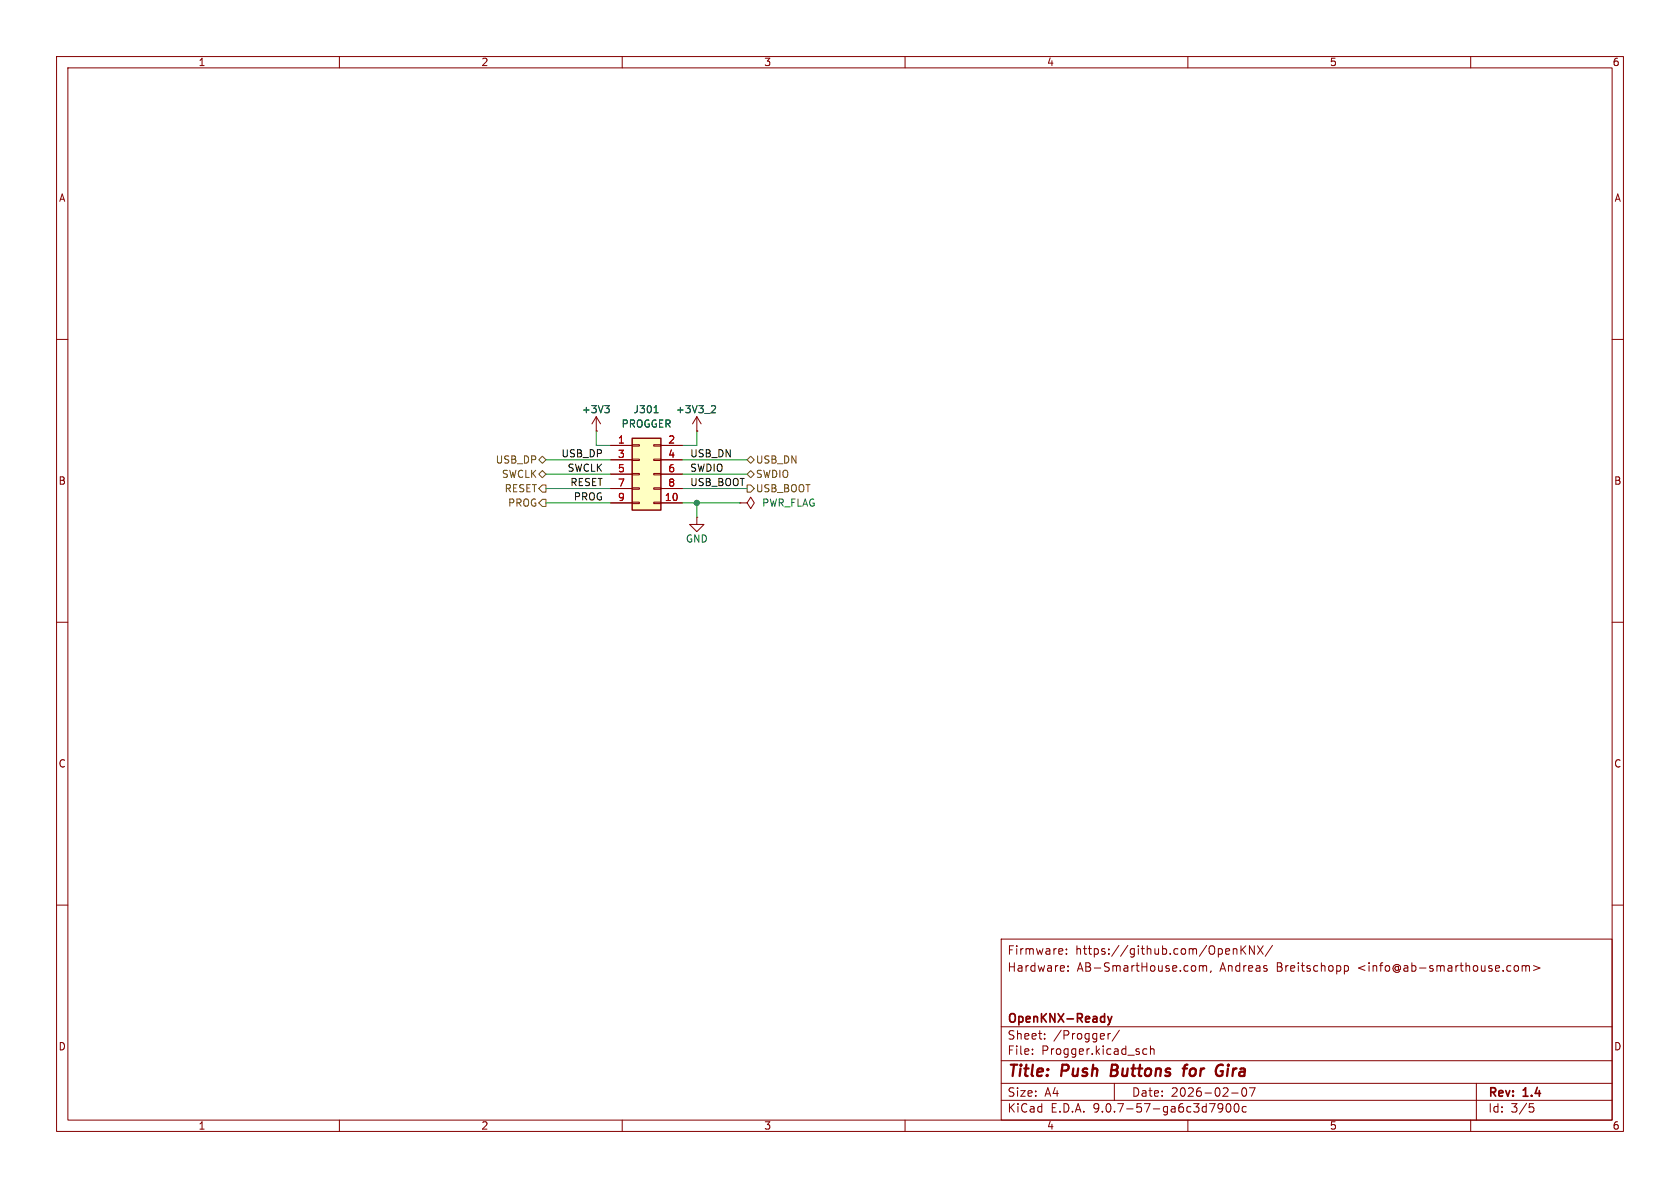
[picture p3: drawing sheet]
<svg xmlns="http://www.w3.org/2000/svg" width="297mm" height="210mm" viewBox="0 0 297 210" stroke-linecap="round" stroke-linejoin="round" font-family="sans-serif">
<g fill="none" stroke="#840000" stroke-width=".18">
<path d="M10 10h277v190h-277zM12 12h273v186h-273zM60 10v2M110 10v2M160 10v2M210 10v2M260 10v2M10 60h2M105.4 76.2h.1M105.4 73.7l.8 1.2M105.4 73.7l-.8 1.2M105.4 73.7v2.5"/>
<path d="M285 60h2M123.2 91.4v1.3h1.3l-1.3 1.3-1.3-1.3h1.3M123.2 91.4h.1M130.8 88.9h1.3l.6-1 .6 1-.6 1-.6-1M130.8 88.9h.1M10 110h2M285 110h2M10 160h2M177 166h108v32h-108zM187.8 167.8l.1 .3-.7 .1M188.5 168.6v.1M188.5 167.8v.1"/>
<path d="M188.8 171.6v.1M188.8 170.8v.1M211.1 170.7l.3 .3v.4l-.3 .3M212 170.8l.5-.1 .2 .2M212 170.7v1M212.7 170.9l.2-.2 .3 .1 .1 .9M212.7 170.9v.8M214.1 171.6l-.1 .3M218 167.8l.2-.1 .4 .1 .1 .9M218 167.7v1M219.4 167.2v1.5M219.6 167.8l.6 .9"/>
<path d="M220.2 167.2l-.8 .9M221.7 167.2v1.5l-.8-1.5v1.5M222.3 167.2l1 1.5M223.3 167.2l-1 1.5M225 167.1l-1.3 2M237.7 170.8l.4-.1 .3 .3v.4l-.2 .2h-.5M237.7 170.7v1.5M267.8 170.8l.4-.1 .3 .3v.4l-.3 .3-.4-.1-.1-.2v-.4zM269.1 170.8l.4-.1 .2 .2M269.1 170.7v1M269.7 170.9l.3-.2 .3 .1 .1 .9M269.7 170.9v.8"/>
<path d="M271.1 170.7l1.1 .4-1.1 .5M285 160h2M60 198v2M110 198v2M160 198v2M177 194.5h108M177 191.5h108M177 187.5h108M177 181.5h108M182.5 186.3v.1M182.5 185.5v.1M184.7 183.6v.1"/>
<path d="M184.7 182.8v.1M195.9 182.7v1M196.3 182.7l-.3 .1-.1 .2M197 191.5v3M197.9 182.1l-1.3 2M202.7 185.5l-.4-.1-.3 .3v.4l.2 .2h.5M203.4 185.5l.2-.1 .4 .1v.9M203.4 184.9v1.5M210 198v2M216.2 195.7l-.3 .3h-.3l-.3-.3 .2-.5 .4-.1 .2 .1a.99 .99 0 0 1-.4 1.4h-.2M216.9 195.2l.2-.1a.81 .81 0 0 1 .6 .6 .81 .81 0 0 1-.3 .8l-.2 .1a.81 .81 0 0 1-.3-1.4zM217.7 193.2h1.2"/>
<path d="M218.3 195.2l.2-.1a.81 .81 0 0 1 .6 .6 .81 .81 0 0 1-.3 .8l-.1 .1a.81 .81 0 0 1-.4-1.4zM219.7 192.4l.2-.1a.81 .81 0 0 1 .6 .6 .81 .81 0 0 1-.3 .8l-.2 .1a.81 .81 0 0 1-.3-1.4zM220.3 195.7l-.4-.1-.3 .3v.4l.1 .2h.6M220.9 192.3h1l-.7 1.5M260 198v2M261 191.5v6.5M270.4 195.1h.7M270.5 195.7h.4l.3 .3-.2 .5-.5 .1"/>
</g>
<path d="M196.6 188.2l-.3 2h.8M209.1 188.9h.7M209.9 188.2l-.4 .1-.1 .2-.2 1.7M215.7 188.2l.5 .1M215.8 189.4h.4l-.1 .6-.4 .2" fill="none" stroke="#840000" stroke-width=".4"/>
<path d="M195.8 179.7l.4 1M196.6 179.7l-.4 1M196.2 180.7l-.1 .3-.3 .2" fill="none" stroke="#840000" stroke-width=".3"/>
<path d="M106.9 71.7h.8l-.4 .5M107.5 72.2l.2 .2v.3l-.2 .3" fill="none" stroke="#006464" stroke-width=".18"/>
<path d="M111.8 77.5h5v12.7h-5z" fill="#ffffc2"/>
<path d="M111.8 77.5h5v12.7h-5z" fill="none" stroke="#840000" stroke-width=".25"/>
<g fill="none" stroke="#840000" stroke-width=".18">
<path d="M105.4 76.2h.1M107.9 78.7h3.9M111.8 78.6h1.2v.3h-1.2zM115.6 78.6h1.2v.3h-1.2zM116.8 78.7h3.8M123.2 76.2h.1M123.2 73.7l-.8 1.2M123.2 73.7l.8 1.2M123.2 73.7v2.5M107.9 81.3h3.9M107.9 83.8h3.9M107.9 86.4h3.9"/>
<path d="M107.9 88.9h3.9M111.8 81.2h1.2v.2h-1.2zM111.8 83.7h1.2v.2h-1.2zM111.8 86.2h1.2v.3h-1.2zM111.8 88.8h1.2v.2h-1.2zM115.6 81.2h1.2v.2h-1.2zM115.6 83.7h1.2v.2h-1.2zM115.6 86.2h1.2v.3h-1.2zM115.6 88.8h1.2v.2h-1.2zM116.8 81.3h3.8M116.8 83.8h3.8M116.8 86.4h3.8"/>
<path d="M116.8 88.9h3.8"/>
</g>
<path d="M106.9 71.7h.8l-.4 .5M107.5 72.2l.2 .2v.3l-.2 .3M115.6 73h.8M126 71.7l.4 .1 .1 .3-.8 .9h.8" fill="none" stroke="#006464" stroke-width=".18"/>
<path d="M95.2 81.3l.7-.7 .6 .7-.6 .6zM95.2 83.8l.7-.6 .6 .6-.6 .7zM95.9 85.7h.6v1.3h-.6l-.7-.6zM95.9 88.3h.6v1.2h-.6l-.7-.6zM132.1 83.8l.6-.6 .6 .6-.6 .7zM132.1 85.7h.6l.6 .7-.6 .6h-.6zM132.1 81.3l.6-.7 .6 .7-.6 .6z" fill="none" stroke="#725600" stroke-width=".18"/>
<path d="M105.4 76.2v2.5h2.5M123.2 76.2v2.5h-2.6M96.5 88.9h11.4M96.5 83.8h11.4M96.5 81.3h11.4M96.5 86.4h11.4M120.6 88.9h10.2M120.6 83.8h11.5M120.6 81.3h11.5M120.6 86.4h11.5M123.2 88.9v2.5" fill="none" stroke="#009600" stroke-width=".18"/>
<circle cx="123.2" cy="88.9" r=".46" fill="#009600" stroke="#009600" stroke-width=".18"/>
<g font-size="2.8" fill="#840000">
<text x="178" y="190.9">Title:</text>
<text x="187.7" y="190.9">Push</text>
<text x="197.2" y="190.9">Buttons</text>
<text x="210.9" y="190.9">for</text>
<text x="217.4" y="190.9">Gira</text>
</g>
<g font-size="2.1" fill="#840000">
<text x="178" y="172">Hardware:</text>
<text x="178" y="169">Firmware:</text>
<text x="190.1" y="169">https://github.com/OpenKNX/</text>
<text x="190.4" y="172">AB-SmartHouse.com,</text>
<text x="215.7" y="172">Andreas</text>
<text x="225.8" y="172">Breitschopp</text>
<text x="240.3" y="172">&lt;info@ab-smarthouse.com&gt;</text>
<text x="178" y="184">Sheet:</text>
<text x="178" y="181.2">OpenKNX-Ready</text>
<text x="186.2" y="184">/Progger/</text>
<text x="178" y="186.7">File:</text>
<text x="184.1" y="186.7">Progger.kicad_sch</text>
<text x="178" y="196.9">KiCad</text>
<text x="178" y="194.1">Size:</text>
<text x="184.7" y="194.1">A4</text>
<text x="185.7" y="196.9">E.D.A.</text>
<text x="193.3" y="196.9">9.0.7-57-ga6c3d7900c</text>
<text x="200" y="194.1">Date:</text>
<text x="207" y="194.1">2026-02-07</text>
<text x="263" y="194.3">Rev:</text>
<text x="263" y="196.9">Id:</text>
<text x="267.1" y="196.9">3/5</text>
<text x="269.4" y="194.3">1.4</text>
</g>
<g font-size="1.8" fill="#840000">
<text x="35" y="11.9">1</text>
<text x="85" y="11.9">2</text>
<text x="135" y="11.9">3</text>
<text x="185" y="11.9">4</text>
<text x="235" y="11.9">5</text>
<text x="285" y="11.9">6</text>
<text x="10.3" y="35.9">A</text>
<text x="285.3" y="35.9">A</text>
<text x="10.3" y="85.9">B</text>
<text x="285.3" y="85.9">B</text>
<text x="10.3" y="135.9">C</text>
<text x="285.3" y="135.9">C</text>
<text x="10.3" y="185.9">D</text>
<text x="285.3" y="185.9">D</text>
<text x="35" y="199.9">1</text>
<text x="85" y="199.9">2</text>
<text x="135" y="199.9">3</text>
<text x="185" y="199.9">4</text>
<text x="235" y="199.9">5</text>
<text x="285" y="199.9">6</text>
</g>
<g font-size="1.8" fill="#006464">
<text x="102.8" y="73.3">+3V3</text>
<text x="109.8" y="75.8">PROGGER</text>
<text x="111.9" y="73.3">J301</text>
<text x="119.4" y="73.3">+3V3_2</text>
<text x="134.6" y="89.8">PWR_FLAG</text>
<text x="121.2" y="96.1">GND</text>
</g>
<g font-size="1.8" fill="#725600">
<text x="87.5" y="82.1">USB_DP</text>
<text x="133.5" y="82.1">USB_DN</text>
<text x="88.6" y="84.7">SWCLK</text>
<text x="89.1" y="87.2">RESET</text>
<text x="89.7" y="89.8">PROG</text>
<text x="133.5" y="84.7">SWDIO</text>
<text x="133.5" y="87.2">USB_BOOT</text>
</g>
<g font-size="1.8" fill="#0f0f0f">
<text x="99.2" y="80.9">USB_DP</text>
<text x="100.2" y="83.5">SWCLK</text>
<text x="121.9" y="83.5">SWDIO</text>
<text x="121.9" y="80.9">USB_DN</text>
<text x="100.7" y="86">RESET</text>
<text x="101.3" y="88.6">PROG</text>
<text x="121.9" y="86">USB_BOOT</text>
</g>
<g font-size="1.8" fill="#a90000">
<text x="109.1" y="78.5">1</text>
<text x="109.1" y="81">3</text>
<text x="109.1" y="83.6">5</text>
<text x="118" y="78.5">2</text>
<text x="118" y="81">4</text>
<text x="118" y="83.6">6</text>
<text x="109.1" y="86.1">7</text>
<text x="109.1" y="88.6">9</text>
<text x="117.4" y="88.6">10</text>
<text x="118" y="86.1">8</text>
</g>
</svg>
